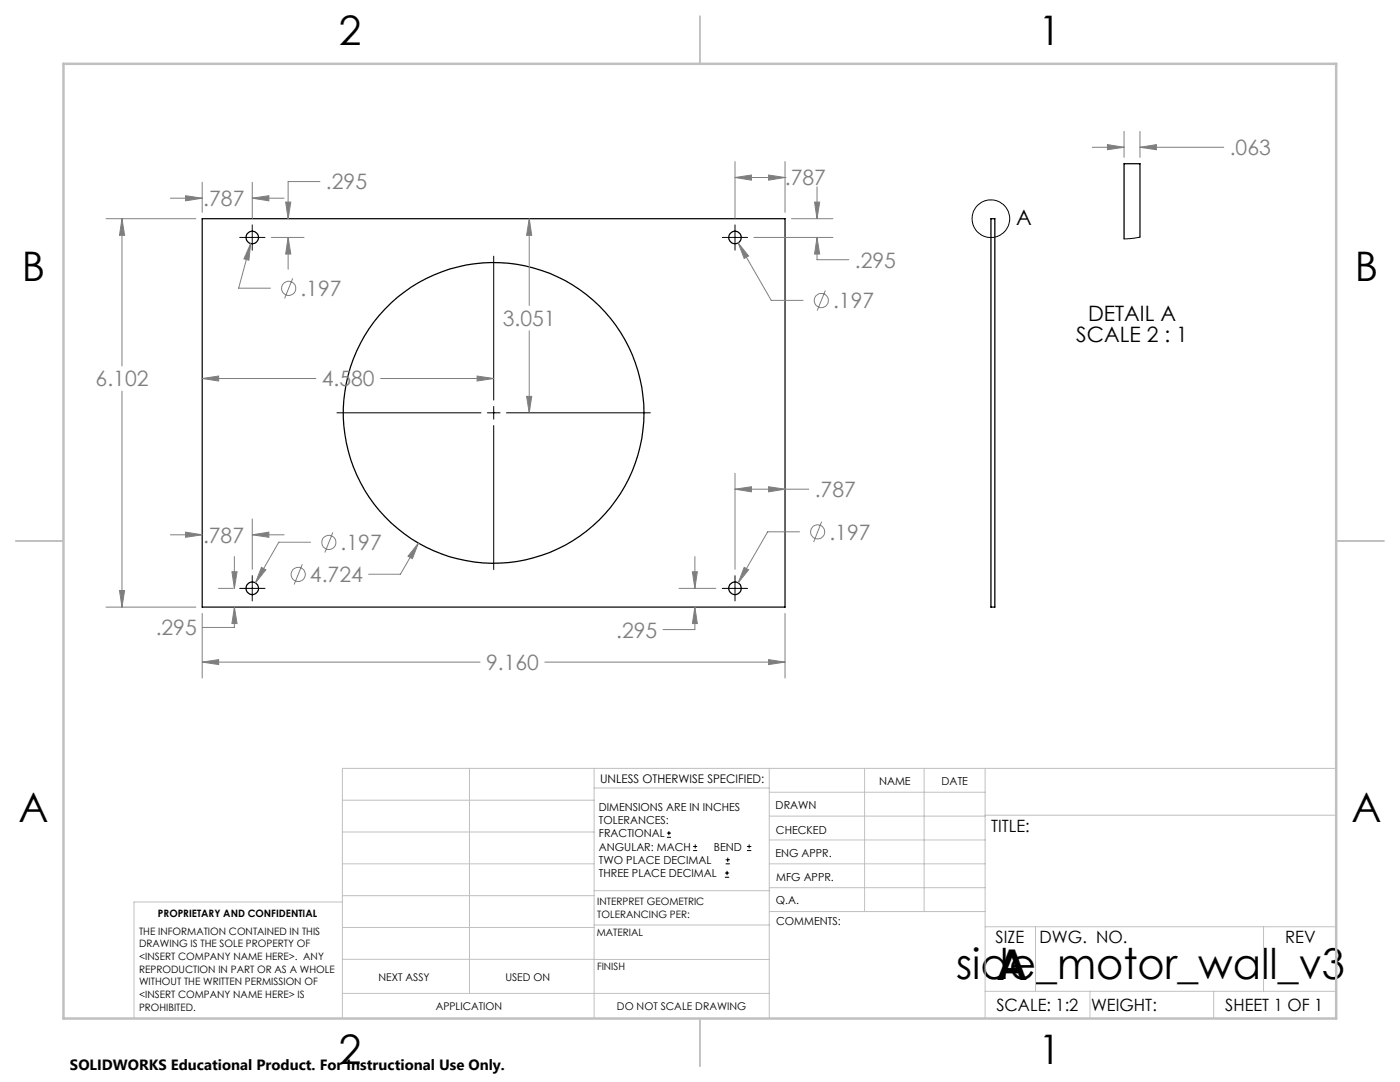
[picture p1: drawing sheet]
<svg xmlns="http://www.w3.org/2000/svg" width="279mm" height="216mm" viewBox="0 0 279 216" stroke-linecap="round" stroke-linejoin="round" font-family="sans-serif">
<g fill="none" stroke="#000" stroke-width=".25">
<path d="M40.4 43.6h116.3v77.5h-116.3zM197.8 43.6h.7v77.5h-.7zM227.5 47.3v-14.6h-3.2v15"/>
<circle cx="50.4" cy="47.4" r="1.26"/>
<circle cx="146.7" cy="47.4" r="1.24"/>
<circle cx="98.5" cy="82.4" r="30"/>
<circle cx="50.4" cy="117.4" r="1.26"/>
<circle cx="146.7" cy="117.4" r="1.24"/>
</g>
<g fill="none" stroke="#000" stroke-width=".2">
<path d="M47.8 47.4h5.1M50.3 44.9v5M98.5 51.1v28.7M144.1 47.4h5.1M146.7 44.9v5M227.5 47.3l-1.3 .3-1.9 .1M67.2 82.4h28.8M97.3 82.4h2.5M98.5 81.1v2.5M98.5 84.9v28.8M101.1 82.4h28.7M47.8 117.4h5.1"/>
<path d="M50.3 114.9v5M144.1 117.4h5.1M146.7 114.9v5M133.1 167.1h.8M133.1 166.2h.8M133.5 165.8v.9M138.3 169.7h.8M138.3 168.9h.8M138.7 168.5v.8M144.7 175h.8M144.7 174.2h.8M144.8 172.4h.9"/>
<path d="M144.8 171.6h.9M145.1 173.8v.8M145.2 171.1v.9M149.1 169.7h.8M149.1 168.9h.8M149.5 168.5v.8"/>
<circle cx="197.7" cy="43.6" r="3.8"/>
</g>
<g fill="none" stroke="#808080" stroke-width=".2">
<path d="M34 39.5h6.4M37 39.1l3.4 .4-3.4 .6zM40.4 36.4v6M50.3 39.5l3.4-.4v1zM50.3 36.4v7.2M50.3 39.5h6.4M63.9 36.2h-6.4v7.4M146.7 35.4l3.3-.5v1zM146.7 32.2v11.4M146.7 35.4h10M153.4 34.9l3.3 .5-3.3 .5zM156.7 35.4h.1"/>
<path d="M156.7 32.2v10.2M163.1 37.3v6.3M218 29.4h6.3M221 28.9l3.3 .5-3.3 .5zM224.3 26.2v5.2M227.5 29.4l3.3-.5v1zM227.5 26.2v5.2M227.5 29.4h16.7M21.2 43.6h17.9M24.3 43.6l.6 3.4h-1.1zM24.3 43.6v29.4M50 48.6l-.3 3.3-1-.3z"/>
<path d="M50 48.6l-2.4 8.9h6.4M54.2 47.4h6.5M57 40.3h1l-.5 3.3zM57.5 47.4l.5 3.3h-1zM57.5 47.4v6.3M58.4 55.5l-1.6 4M105.6 43.6l.5 3.4h-1zM105.6 43.6v17.4M147.3 48.5l2.1 2.6-.9 .5zM147.3 48.5l6.6 11.4h6.4M150.5 47.4h15.7M157.9 43.6h8.3"/>
<path d="M162.6 40.3h1l-.5 3.3zM163.1 47.4l.5 3.3h-1zM163.1 47.4v4.4h6.3M164.7 58l-1.6 4M24.3 78v43.1M40.4 75.5l3.2-.5v1zM40.4 75.5h22.6M76 75.5h22.5M95.2 75l3.3 .5-3.3 .5zM105.1 79.1h1l-.5 3.3zM105.6 66v16.4M146.7 97.6l3.3-.5v1z"/>
<path d="M146.7 94.4v19.2M146.7 97.6h14.7M153.4 97.1l3.3 .5-3.3 .5zM23.8 117.8h1.1l-.6 3.3zM34 106.7h6.4M37 106.2l3.4 .5-3.4 .5zM43.6 117.4h3M46.3 114.1h1l-.5 3.3zM46.8 111.1v6.3M50.3 106.7l3.4-.5v1zM50.3 103.5v10.1M50.3 106.7h6.4"/>
<path d="M52.2 113.2l.9 .5-2.1 2.6zM60.3 112.6l-1.6 4M62 108.2h-6.4l-4.6 8.1M66.4 106.2l-1.6 4M83.5 108.4l-1.2 3.1-.9-.5zM83.5 108.4l-3.6 6.2h-6.3M135.5 117.4h7.4M138.2 114.1h1l-.5 3.3zM138.7 111.1v6.3M148.5 113.2l.9 .5-2.1 2.6zM159.6 106.1h-6.4l-5.9 10.2M164 104.1l-1.6 4.1"/>
<path d="M21.2 121.1h17.9M40.4 132.1l3.2-.5v1zM40.4 122.4v12.9M40.4 132.1h55.4M46.8 121.1l.5 3.3h-1zM46.8 121.1v4.1h-6.4M108.7 132.1h48M138.7 121.1l.5 3.3h-1zM138.7 121.1v4.5h-6.4M153.4 131.6l3.3 .5-3.3 .5zM156.7 122.4v12.9"/>
<circle cx="57.6" cy="57.6" r="1.41"/>
<circle cx="163.9" cy="60" r="1.41"/>
<circle cx="59.5" cy="114.6" r="1.41"/>
<circle cx="65.6" cy="108.2" r="1.4"/>
<circle cx="163.2" cy="106.1" r="1.41"/>
</g>
<g fill="none" stroke="#c0c0c0" stroke-width=".2">
<path d="M68.3 159.7h50.3M93.7 153.3v44.9M118.6 153.3v49.9M118.6 157.2h34.9M153.5 153.3v49.9M153.5 158.1h43.1M172.5 153.3v28.6M184.4 153.3v28.6M196.6 153.3v49.9M266.7 153.3h-198.4v49.9M68.3 178.7h50.3M68.3 172.4h50.3"/>
<path d="M68.3 166h50.3M68.3 180h-41.6v23.2M118.6 177.7h35M153.5 167.6h43.1M153.5 162.8h43.1M153.5 172.4h43.1M153.5 177.1h43.1M196.6 162.7h70.1M68.3 198.2h85.2M68.3 191.4l85.2 .1M68.3 185.1h50.3M118.6 184.6h35"/>
<path d="M153.6 181.9h43M196.6 197.8h70.1M196.6 184.9h70.1M206.7 184.9v12.9M217.5 197.8v5.4M242.2 197.8v5.4M252.2 184.9v12.9"/>
</g>
<path d="M139.7 3.2v9.5M3.1 107.9h9.6M266.7 107.9h9.5M139.7 203.2v9.6" fill="none" stroke="#c0c0c0" stroke-width=".25"/>
<path d="M12.7 12.7h254v190.5h-254z" fill="none" stroke="#c0c0c0" stroke-width=".5"/>
<path d="M147.3 48.5l1.2 3.1 .9-.5zM146.7 35.4l3.3-.5v1zM153.4 34.9l3.3 .5-3.3 .5zM163.1 47.4l.5 3.3h-1zM162.6 40.3h1l-.5 3.3zM83.5 108.4l-2.1 2.6 .9 .5zM105.1 79.1h1l-.5 3.3zM105.6 43.6l.5 3.4h-1zM95.2 75l3.3 .5-3.3 .5zM40.4 75.5l3.2-.5v1zM24.3 43.6l.6 3.4h-1.1zM23.8 117.8h1.1l-.6 3.3zM153.4 131.6l3.3 .5-3.3 .5zM40.4 132.1l3.2-.5v1zM148.5 113.2l-1.2 3.1 2.1-2.6zM138.2 114.1h1l-.5 3.3zM138.7 121.1l.5 3.3h-1zM146.7 97.6l3.3-.5v1zM153.4 97.1l3.3 .5-3.3 .5zM52.2 113.2l-1.2 3.1 2.1-2.6zM46.3 114.1h1l-.5 3.3zM46.8 121.1l.5 3.3h-1zM50.3 106.7l3.4-.5v1zM37 106.2l3.4 .5-3.4 .5zM50 48.6l-1.3 3 1 .3zM57.5 47.4l.5 3.3h-1zM57 40.3h1l-.5 3.3zM50.3 39.5l3.4-.4v1zM37 39.1l3.4 .4-3.4 .6zM221 28.9l3.3 .5-3.3 .5zM227.5 29.4l3.3-.5v1z" fill="#808080"/>
<g font-size="8.5">
<text x="190.8" y="195.4">side_motor_wall_v3</text>
<text x="198.9" y="195.5">A</text>
</g>
<g font-size="8.1">
<text x="67.6" y="8.9">2</text>
<text x="207.3" y="8.9">1</text>
<text x="4.4" y="56.2">B</text>
<text x="270.4" y="56.2">B</text>
<text x="3.7" y="164.1">A</text>
<text x="269.7" y="164.1">A</text>
<text x="67.6" y="212.4">2</text>
<text x="207.3" y="212.4">1</text>
</g>
<g font-size="4.2" fill="#808080">
<text x="245.4" y="31">.063</text>
<text x="40.6" y="41.1">.787</text>
<text x="65.1" y="37.8">.295</text>
<text x="156.6" y="37">.787</text>
<text x="170.6" y="53.4">.295</text>
<text x="60" y="59.1">.197</text>
<text x="100.3" y="65.1">3.051</text>
<text x="166.3" y="61.5">.197</text>
<text x="19.1" y="77.1">6.102</text>
<text x="64.2" y="77.1">4.580</text>
<text x="162.6" y="99.2">.787</text>
<text x="165.5" y="107.7">.197</text>
<text x="40.5" y="108.3">.787</text>
<text x="68" y="109.8">.197</text>
<text x="61.9" y="116.2">4.724</text>
<text x="31.1" y="126.8">.295</text>
<text x="123" y="127.2">.295</text>
<text x="97" y="133.7">9.160</text>
</g>
<g font-size="4.2">
<text x="202.8" y="44.9">A</text>
<text x="217.1" y="64.1">DETAIL A</text>
<text x="214.8" y="68.3">SCALE 2 : 1</text>
</g>
<g font-size="3.4">
<text x="197.8" y="166">TITLE:</text>
<text x="198.7" y="188.1">SIZE</text>
<text x="207.5" y="188.1">DWG. NO.</text>
<text x="256.5" y="188.2">REV</text>
<text x="198.8" y="201.7">SCALE: 1:2</text>
<text x="217.7" y="201.8">WEIGHT:</text>
<text x="244.5" y="201.7">SHEET 1 OF 1</text>
</g>
<text font-size="3" x="14" y="213.5">SOLIDWORKS Educational Product. For Instructional Use Only.</text>
<text font-size="2.4" x="119.8" y="156.2">UNLESS OTHERWISE SPECIFIED:</text>
<g font-size="2.2">
<text x="119.5" y="161.8">DIMENSIONS ARE IN INCHES</text>
<text x="154.8" y="161.4">DRAWN</text>
<text x="175.4" y="156.6">NAME</text>
<text x="187.9" y="156.7">DATE</text>
<text x="119.5" y="164.4">TOLERANCES:</text>
<text x="119.5" y="167.1">FRACTIONAL</text>
<text x="154.9" y="166.3">CHECKED</text>
<text x="119.5" y="169.7">ANGULAR: MACH</text>
<text x="119.5" y="172.4">TWO PLACE DECIMAL</text>
<text x="142.5" y="169.7">BEND</text>
<text x="154.8" y="171">ENG APPR.</text>
<text x="119.5" y="175">THREE PLACE DECIMAL</text>
<text x="154.9" y="175.7">MFG APPR.</text>
<text x="154.9" y="180.4">Q.A.</text>
<text x="154.9" y="184.6">COMMENTS:</text>
</g>
<g font-size="2.1">
<text x="75.5" y="195.7">NEXT ASSY</text>
<text x="100.9" y="195.7">USED ON</text>
<text x="86.9" y="201.5">APPLICATION</text>
<text x="123.1" y="201.6">DO NOT SCALE DRAWING</text>
</g>
<g font-size="2">
<text x="31.5" y="182.9">PROPRIETARY AND CONFIDENTIAL</text>
<text x="119.2" y="180.6">INTERPRET GEOMETRIC</text>
<text x="119.2" y="183.1">TOLERANCING PER:</text>
<text x="27.8" y="186.5">THE INFORMATION CONTAINED IN THIS</text>
<text x="27.8" y="189">DRAWING IS THE SOLE PROPERTY OF</text>
<text x="27.8" y="191.6">&lt;INSERT COMPANY NAME HERE&gt;. ANY</text>
<text x="119.1" y="186.7">MATERIAL</text>
<text x="27.8" y="194.1">REPRODUCTION IN PART OR AS A WHOLE</text>
<text x="27.8" y="196.6">WITHOUT THE WRITTEN PERMISSION OF</text>
<text x="119.1" y="193.5">FINISH</text>
<text x="27.8" y="199.1">&lt;INSERT COMPANY NAME HERE&gt; IS</text>
<text x="27.8" y="201.7">PROHIBITED.</text>
</g>
</svg>
